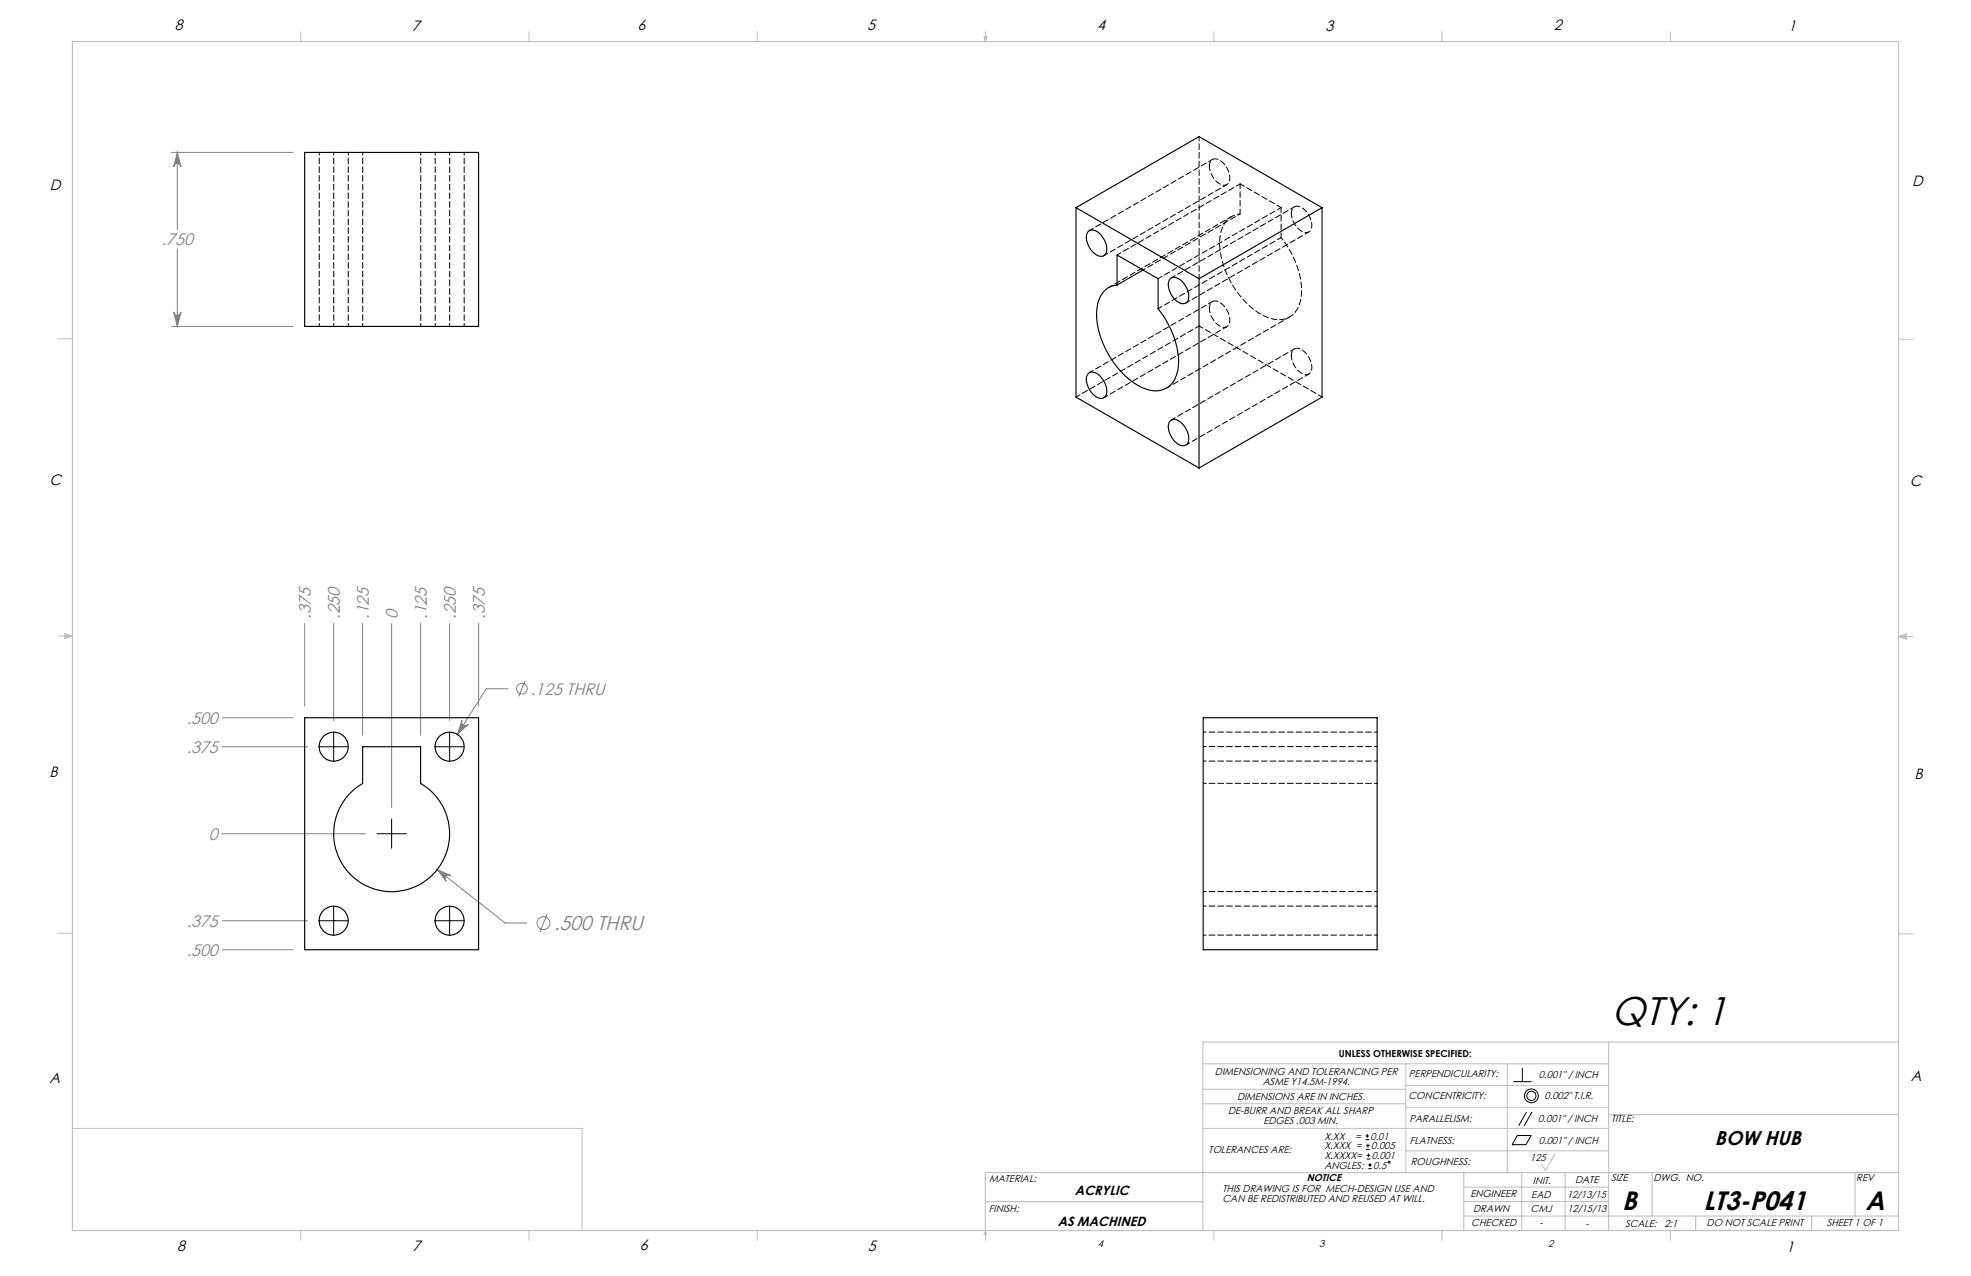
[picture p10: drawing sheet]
<svg xmlns="http://www.w3.org/2000/svg" width="432mm" height="279mm" viewBox="0 0 432 279" stroke-linecap="round" stroke-linejoin="round" font-family="sans-serif">
<g fill="none" stroke="#808080" stroke-width=".22">
<path d="M37.6 33.4h26.6M38.8 33.4l.9 3.1a.79 .79 0 0 0-.8-.7 .79 .79 0 0 0-.8 .7zM38.8 33.4v16.9M38.8 54.5v17M37.6 71.5h26.6M38.1 68.3a.79 .79 0 0 0 .8 .7 .79 .79 0 0 0 .8-.7l-.9 3.2zM66.7 136.5v18.1M73.1 136.5v21.3M79.4 136.5v24.5M85.8 136.5v40.3M92.1 136.5v24.5M98.5 136.5v21.3"/>
<path d="M104.8 136.5v18.1M48.7 157.2h15.5M101.2 157.7a.82 .82 0 0 0 .3 1.1 .82 .82 0 0 0 1.1-.2l-2.4 2.2zM111.3 150.8h-4.8l-6.3 10M115 149.1l-1.3 3.4M48.7 163.5h18.6M48.7 182.6h31.3M95.8 190.4l14.9 11.7h4.7M95.8 190.4l3 1.3a.81 .81 0 0 0-1.1 .2 .81 .81 0 0 0 .1 1.1zM48.7 201.6h18.6M48.7 208h15.5M119.9 200.1l-1.6 4.1"/>
<circle cx="114.3" cy="150.8" r="1.17"/>
<circle cx="119.1" cy="202.1" r="1.41"/>
</g>
<g fill="none" stroke="#000" stroke-width=".22">
<path d="M69.9 163.5h6.4M73.1 160.3v6.4M85.8 179.4v6.3M95.3 163.5h6.4M98.5 160.3v6.4M73.1 198.4v6.4M82.6 182.6h6.4M98.5 198.4v6.4M69.9 201.6h6.4M95.3 201.6h6.4M331.5 236.9h4M333.5 233.8v3.1"/>
<path d="M299.2 249.6h.8M299.2 248.7h.8M299.3 251.7h.8M299.3 250.9h.8M299.4 253.8h.8M299.4 253h.8M299.5 248.3v.8M299.7 250.4v.8M299.8 255.9h.7M299.8 255.1h.7M299.8 252.6v.8M300.1 254.7v.8"/>
<path d="M332.4 248.6h3.1l-1.2 2h-3zM334.4 243.5l-1.7 3M335.6 243.5l-1.7 3"/>
<circle cx="335.5" cy="240" r="1.51"/>
<circle cx="335.5" cy="240" r="1.01"/>
<circle cx="304.3" cy="254.5" r=".21"/>
</g>
<g fill="none" stroke="#c0c0c0" stroke-width=".22">
<path d="M65.9 6.9v2.2M115.9 6.9v2.2M165.9 6.9v2.2M215.6 8h.6l-.3 1.1zM215.7 8l.2 1.1M215.9 6.9v2.2M216 8l-.1 1.1M265.9 6.9v2.2M315.9 6.9v2.2M365.9 6.9v2.2M12.7 74.2h3.2M415.9 74.3h3.2"/>
<path d="M12.7 139.3h3.2M14.2 139.1l1.7 .2M14.2 138.7l1.7 .6-1.7 .5zM15.9 139.3l-1.7 .3M415.9 139.4h3.2M415.9 139.4l1.8-.6v1.2zM415.9 139.4l1.8 .3M417.7 139.2l-1.8 .2M12.7 204.4h3.2M415.9 204.5h3.2M263.5 232.9h88.9M263.5 238.5h44.5"/>
<path d="M308 237.7h44.4M308 232.9v23.9M330.2 232.9v23.9M15.9 247.1h111.6v22.4M263.5 247.1h88.9M263.5 241.7h44.5M308 252h44.4M308 242.5h44.4M320.7 259.9h31.7M333.4 256.8v12.7M340.7 252.7l-2.1 3.6-.9-1.3M342.9 256.8v12.7"/>
<path d="M65.9 269.5v2.1M115.9 269.5v2.1M165.9 269.5v2.1M215.9 269.5v2.1M215.9 269.5l.3 .8h-.6zM265.9 269.5v2.1M315.9 269.5v2.1M320.7 263.1h31.7M320.7 266.3h31.7M365.9 269.5v2.1"/>
</g>
<path d="M15.9 9.1h400v260.4h-400zM352.4 228.2v41.3M415.9 228.2h-152.4v41.3M320.7 256.8v12.7M352.4 244.1h63.5M361.9 256.8v9.5M406.4 256.8v9.5M415.9 256.8h-200v12.7M215.9 263.1h47.6M352.4 266.3h63.5M371.5 266.3v3.2M396.9 266.3v3.2" fill="none" stroke="#c0c0c0" stroke-width=".25"/>
<g fill="#808080">
<path d="M95.8 190.4l3 1.3a.81 .81 0 0 0-1.1 .2 .81 .81 0 0 0 .1 1.1z"/>
<path d="M101.2 157.7l-1 3.1 2.4-2.2a.82 .82 0 0 1-1.1 .2 .82 .82 0 0 1-.3-1.1zM38.8 33.4l.9 3.1a.79 .79 0 0 0-.8-.7 .79 .79 0 0 0-.8 .7zM38.1 68.3a.79 .79 0 0 0 .8 .7 .79 .79 0 0 0 .8-.7l-.9 3.2z"/>
</g>
<g fill="none" stroke="#000" stroke-width=".25">
<path d="M66.7 33.4h38.1v38.1h-38.1zM235.7 45.5v41.5l27 15.5M235.7 45.5l27 15.5M235.7 45.5l27-15.6 26.9 15.6M238.4 50.7a1.92 1.92 0 0 1 2.8 .7 4.3 4.3 0 0 1 1.1 4 1.37 1.37 0 0 1-2.2 .4 4.7 4.7 0 0 1-2-4.6zM244.7 55.8l9 5.2v6.6a18.3 18.3 0 0 1 4.4 13.4 5.1 5.1 0 0 1-4.3 4.5 10.2 10.2 0 0 1-7.9-3.9 19.6 19.6 0 0 1-5.7-13.3 5.8 5.8 0 0 1 3.4-5.6l1.1-.3zM250.4 59.1l-5.7 3.3M289.6 45.5l-26.9 15.5M289.6 45.5v41.5l-26.9 15.5M256.4 61.1a1.92 1.92 0 0 1 2.7 .7 4 4 0 0 1 1 4.2 1.59 1.59 0 0 1-2.3-.1 4.3 4.3 0 0 1-1.6-4.6zM262.7 61v41.5M238.4 81.8a1.92 1.92 0 0 1 2.8 .7 4.3 4.3 0 0 1 1.1 4 1.37 1.37 0 0 1-2.2 .4 4.7 4.7 0 0 1-2-4.6z"/>
<path d="M256.4 92.2a1.69 1.69 0 0 1 2.4 .4 4.1 4.1 0 0 1 1.3 4.6 1.59 1.59 0 0 1-2.3-.2 4.3 4.3 0 0 1-1.6-4.6zM66.7 157.2h38.1v50.8h-38.1zM263.6 157.2h38.1v50.8h-38.1zM79.4 163.5h12.7v8.1a12.7 12.7 0 0 1 3.4 19.1 12.7 12.7 0 0 1-19.4 0 12.7 12.7 0 0 1 3.3-19.1z"/>
<circle cx="73.1" cy="163.5" r="3.2"/>
<circle cx="98.5" cy="163.5" r="3.2"/>
<circle cx="73.1" cy="201.6" r="3.2"/>
<circle cx="98.5" cy="201.6" r="3.2"/>
</g>
<g fill="none" stroke="#000" stroke-width=".22" stroke-dasharray="1.3 .6" stroke-dashoffset=".6">
<path d="M69.9 33.3v38.1M73.1 33.3v38.1M79.5 33.3v38.1M92.2 33.3v38.1M95.3 33.3v38.1M76.3 71.4v-38.1M98.5 71.4v-38.1M101.7 71.4v-38.1M263.6 166.7h38.1M301.7 171.5h-38.1M301.7 163.5h-38.1M301.7 160.3h-38.1"/>
<path d="M263.6 195.2h38.1M301.7 198.4h-38.1M263.6 204.8h38.1"/>
</g>
<g fill="none" stroke="#000" stroke-width=".22" stroke-dasharray="1.3 .6" stroke-dashoffset=".3">
<path d="M264.9 36.4a1.42 1.42 0 0 1 .9-1.6 1.42 1.42 0 0 1 1.6 .4 4.5 4.5 0 0 1 1.9 4.6 1.36 1.36 0 0 1-2.2 .4 5 5 0 0 1-2.2-3.8M265.6 34.9l-26.9 15.6M241.8 56l27-15.6M269.8 47.4l-26.9 15.6M271.7 40.3l-27 15.5M280.7 45.4l-27 15.6M280.7 52l-27 15.6M282.9 46.7a1.42 1.42 0 0 1 .8-1.5 1.42 1.42 0 0 1 1.7 .4 4.5 4.5 0 0 1 1.8 4.6 1.36 1.36 0 0 1-2.1 .4 5 5 0 0 1-2.2-3.9M283.6 45.3l-27 15.5M259.8 66.3l26.9-15.5M262.7 61v-31.1M262.7 71.4l-26.9 15.5"/>
<path d="M264.9 67.5a1.42 1.42 0 0 1 .9-1.5 1.42 1.42 0 0 1 1.6 .4 4.5 4.5 0 0 1 1.9 4.6 1.36 1.36 0 0 1-2.2 .3 5 5 0 0 1-2.2-3.8M265.6 66l-26.9 15.6M282.9 77.9a1.42 1.42 0 0 1 .8-1.6 1.42 1.42 0 0 1 1.7 .4 4.5 4.5 0 0 1 1.8 4.6 1.36 1.36 0 0 1-2.1 .4 5 5 0 0 1-2.2-3.8M283.6 76.4l-27 15.6M241.8 87.1l27-15.6M255.6 85l26.9-15.6M259.8 97.5l26.9-15.6M289.6 86.9l-26.9-15.5"/>
</g>
<path d="M271.7 46.8l-21.3 12.3" fill="none" stroke="#000" stroke-width=".22" stroke-dasharray="1.3 .6" stroke-dashoffset=".8"/>
<path d="M280.7 52a18.2 18.2 0 0 1 4.3 13.4 5 5 0 0 1-7.5 4.1 19.2 19.2 0 0 1-10-13.4 8.6 8.6 0 0 1 1.6-8.2l1.4-.8 1.2-.3" fill="none" stroke="#000" stroke-width=".22" stroke-dasharray="1.3 .6" stroke-dashoffset=".7"/>
<path d="M271.7 46.8v-6.5M271.7 40.3l9 5.1M280.7 45.4v6.6" fill="none" stroke="#000" stroke-width=".22" stroke-dasharray="1.3 .6" stroke-dashoffset=".2"/>
<text font-size="8.8" x="352.9" y="224.5">QTY: 1</text>
<g font-size="5.8">
<text x="355.4" y="264.9">B</text>
<text x="373.2" y="264.9">LT3-P041</text>
<text x="408.7" y="265">A</text>
</g>
<text font-size="4.4" fill="#808080" x="121.4" y="203.7">.500 THRU</text>
<text font-size="4.4" x="375.7" y="250.7">BOW HUB</text>
<g font-size="3.7" fill="#808080">
<text x="35.5" y="53.7">.750</text>
<text x="68.1" y="135.5" transform="rotate(-90 68.1 135.5)">.375</text>
<text x="74.5" y="135.5" transform="rotate(-90 74.5 135.5)">.250</text>
<text x="80.8" y="135.5" transform="rotate(-90 80.8 135.5)">.125</text>
<text x="87.2" y="135.5" transform="rotate(-90 87.2 135.5)">0</text>
<text x="93.5" y="135.5" transform="rotate(-90 93.5 135.5)">.125</text>
<text x="99.9" y="135.5" transform="rotate(-90 99.9 135.5)">.250</text>
<text x="106.2" y="135.5" transform="rotate(-90 106.2 135.5)">.375</text>
<text x="116.3" y="152.1">.125 THRU</text>
<text x="40.9" y="158.5">.500</text>
<text x="40.9" y="164.8">.375</text>
<text x="45.8" y="183.9">0</text>
<text x="40.9" y="202.9">.375</text>
<text x="40.9" y="209.3">.500</text>
</g>
<g font-size="3.3">
<text x="38.3" y="6.7">8</text>
<text x="90.2" y="6.7">7</text>
<text x="139.7" y="6.5">6</text>
<text x="190" y="6.5">5</text>
<text x="240.4" y="6.6">4</text>
<text x="290.4" y="6.7">3</text>
<text x="340.4" y="6.5">2</text>
<text x="391.9" y="6.7">1</text>
<text x="10.9" y="41.6">D</text>
<text x="418.9" y="40.7">D</text>
<text x="10.9" y="106.3">C</text>
<text x="418.4" y="106.4">C</text>
<text x="10.8" y="170.2">B</text>
<text x="419.4" y="170.6">B</text>
<text x="10.8" y="237.2">A</text>
<text x="418.6" y="236.8">A</text>
<text x="38.8" y="273.8">8</text>
<text x="90.4" y="273.8">7</text>
<text x="140.2" y="273.8">6</text>
<text x="190.1" y="273.9">5</text>
<text x="391.4" y="274.1">1</text>
</g>
<g font-size="2.9">
<text x="235.5" y="261.7">ACRYLIC</text>
<text x="231.7" y="268.4">AS MACHINED</text>
</g>
<g font-size="2.2">
<text x="266.2" y="235.4">DIMENSIONING AND TOLERANCING PER</text>
<text x="276.6" y="237.5">ASME Y14.5M-1994.</text>
<text x="308.7" y="235.9">PERPENDICULARITY:</text>
<text x="337.2" y="236.1">0.001&quot; / INCH</text>
<text x="269" y="244">DE-BURR AND BREAK ALL SHARP</text>
<text x="271" y="240.8">DIMENSIONS ARE IN INCHES.</text>
<text x="308.6" y="240.7">CONCENTRICITY:</text>
<text x="308.8" y="245.6">PARALLELISM:</text>
<text x="337" y="245.8">0.001&quot; / INCH</text>
<text x="338.4" y="240.7">0.002&quot; T.I.R.</text>
<text x="352.9" y="245.8">TITLE:</text>
<text x="276.8" y="246.1">EDGES .003 MIN.</text>
<text x="290.2" y="249.5">X.XX</text>
<text x="290.2" y="251.6">X.XXX =</text>
<text x="296.9" y="249.5">=</text>
<text x="300.3" y="249.5">0.01</text>
<text x="300.4" y="251.6">0.005</text>
<text x="308.9" y="250.4">FLATNESS:</text>
<text x="337.1" y="250.4">0.001&quot; / INCH</text>
<text x="264.8" y="252.5">TOLERANCES ARE:</text>
<text x="290.2" y="255.9">ANGLES:</text>
<text x="290.2" y="253.7">X.XXXX=</text>
<text x="300.5" y="253.7">0.001</text>
<text x="300.8" y="255.9">0.5</text>
<text x="309.1" y="255">ROUGHNESS:</text>
<text x="335.2" y="254.3">125</text>
<text x="216.7" y="258.9">MATERIAL:</text>
<text x="267.8" y="261">THIS DRAWING IS FOR MECH-DESIGN USE AND</text>
<text x="267.8" y="263.1">CAN BE REDISTRIBUTED AND REUSED AT WILL.</text>
<text x="286.3" y="258.6">NOTICE</text>
<text x="322.2" y="262.2">ENGINEER</text>
<text x="335.5" y="262.2">EAD</text>
<text x="335.8" y="259.2">INIT.</text>
<text x="343.3" y="262.4">12/13/15</text>
<text x="345.1" y="259.1">DATE</text>
<text x="352.9" y="258.6">SIZE</text>
<text x="362.2" y="258.6">DWG. NO.</text>
<text x="406.7" y="258.6">REV</text>
<text x="216.7" y="265.3">FINISH:</text>
<text x="322.3" y="268.5">CHECKED</text>
<text x="322.7" y="265.5">DRAWN</text>
<text x="335.3" y="265.3">CMJ</text>
<text x="337.3" y="268.5">-</text>
<text x="343.4" y="265.3">12/15/13</text>
<text x="347.3" y="268.6">-</text>
<text x="356" y="268.6">SCALE:</text>
<text x="364.6" y="268.6">2:1</text>
<text x="373.9" y="268.4">DO NOT SCALE PRINT</text>
<text x="400.2" y="268.4">SHEET 1 OF 1</text>
<text x="240.5" y="273">4</text>
<text x="289" y="273">3</text>
<text x="339.1" y="273">2</text>
</g>
<text font-size="2.1" x="293.3" y="231.4">UNLESS OTHERWISE SPECIFIED:</text>
</svg>
